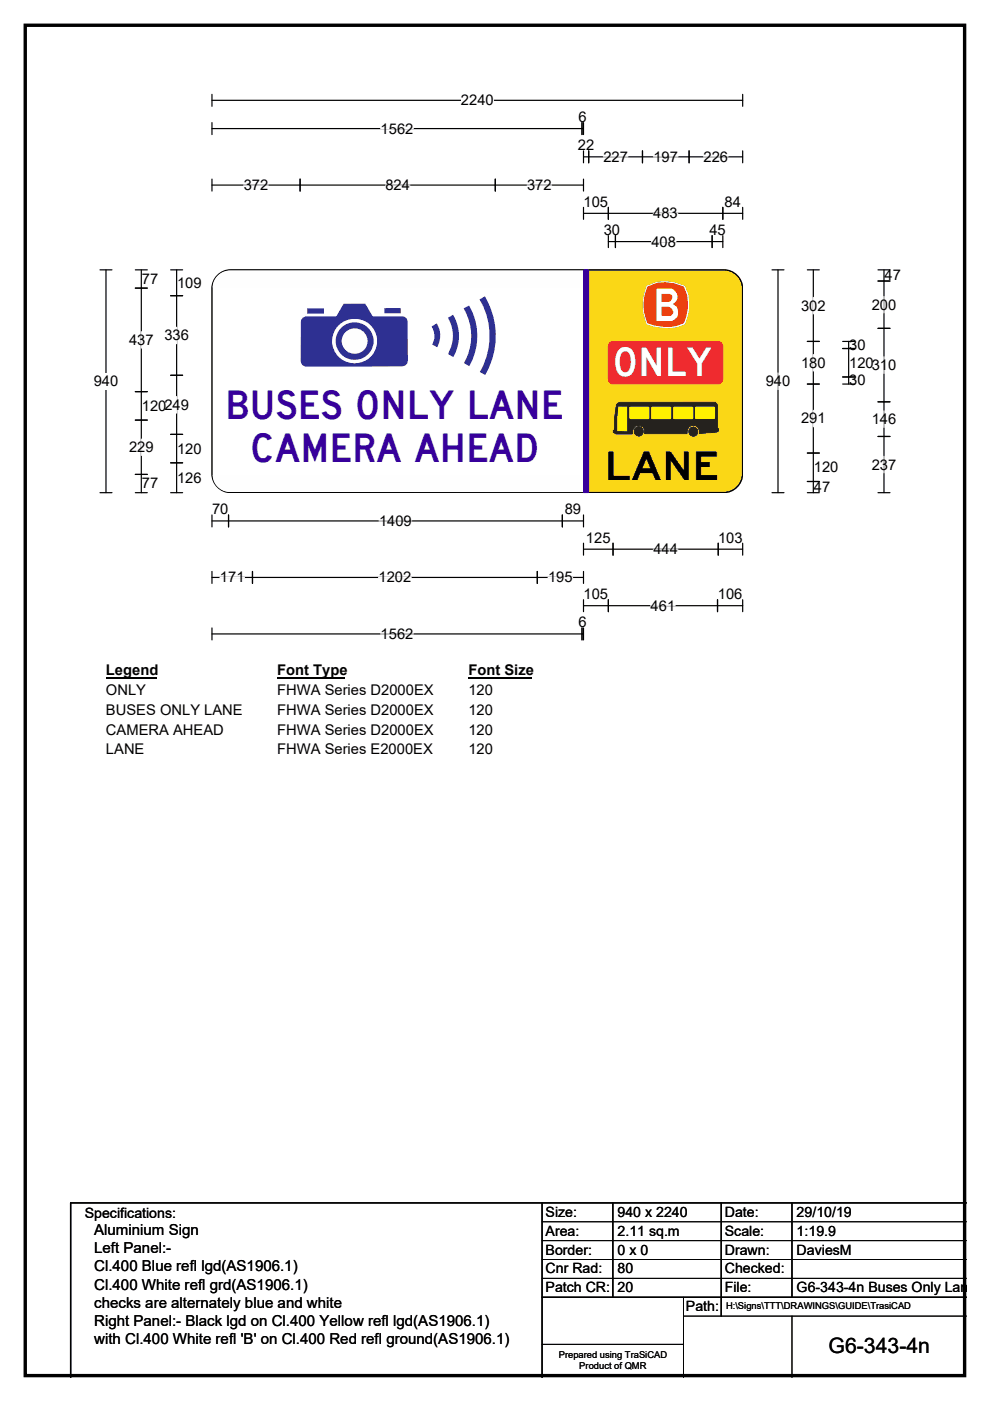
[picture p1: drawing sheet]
<svg xmlns="http://www.w3.org/2000/svg" width="210mm" height="297mm" viewBox="0 0 210 297" stroke-linecap="round" stroke-linejoin="round" font-family="sans-serif">
<path d="M5.4 5.4h199.2v286.3h-199.2z" fill="none" stroke="#000" stroke-width=".72"/>
<path d="M45 21.3h112.5M45 20v2.5M157.5 20v2.5" fill="none" stroke="#000" stroke-width=".25"/>
<path d="M97.8 19.5h6.9v3.5h-6.9z" fill="#fff"/>
<g fill="none" stroke="#000" stroke-width=".25">
<path d="M45 27.3h78.8M45 26v2.5M45 38v2.5M45 39.2h78.8M63.6 38v2.5M105.1 38v2.5M123.4 26v2.5M123.8 26v2.5M123.8 32v2.5M123.8 38v2.5M123.8 33.3h33.7M124.9 32v2.5"/>
<path d="M136.3 32v2.5M146.2 32v2.5M157.5 32v2.5M21.2 57.2h2.5M22.5 57.2v47.3M123.8 44v2.5M123.8 45.2h33.7M129 44v2.5M129 50v2.5M129 51.2h24.3M130.5 50v2.5M151 50v2.5"/>
<path d="M153.3 44v2.5M153.3 50v2.5M157.5 44v2.5M21.2 104.5h2.5M45 109.2v2.5M45 110.4h78.8M48.5 109.2v2.5M119.3 109.2v2.5M123.8 109.2v2.5M123.8 115.2v2.5M123.8 116.4h33.7M130 115.2v2.5"/>
<path d="M152.3 115.2v2.5M157.5 115.2v2.5M45 121.2v2.5M45 133.1v2.6M45 122.4h78.8M45 134.4h78.8M53.6 121.2v2.5M114 121.2v2.5M123.4 133.1v2.6M123.8 121.2v2.5M123.8 127.1v2.6M123.8 133.1v2.6"/>
<path d="M123.8 128.4h33.7M129 127.1v2.6M152.2 127.1v2.6M157.5 127.1v2.6"/>
</g>
<g fill="none" stroke="#fff" stroke-width=".25">
<path d="M51.7 39.2h5.2M80.7 27.3h7M81.7 39.2h5.3M111.8 39.2h5.2M128 33.3h5.2M138.6 33.3h5.2M149.2 33.3h5.2M138.2 51.2h5.2M138.6 45.2h5.2M80.4 110.4h6.9M138.6 116.4h5.2M46.7 122.4h5.2"/>
<path d="M80.3 122.4h6.9M80.7 134.4h7M116.2 122.4h5.3M138 128.4h5.2"/>
</g>
<path d="M19.9 79.1h5.2v3.5h-5.2z" fill="#fff"/>
<g fill="none" stroke="#000" stroke-width=".25">
<path d="M28.7 57.2h2.5M30 57.2v47.3M36.2 57.2h2.5M37.5 57.2v47.3M163.7 57.2h2.6M165 57.2v47.3M171.2 57.2h2.6M172.5 57.2v47.3M186.2 57.2h2.6M186.2 59.6h2.6M187.5 57.2v47.3M28.7 61.1h2.5"/>
<path d="M36.2 62.7h2.5M36.2 79.6h2.5M171.2 72.4h2.6M178.7 72.4h2.6M178.7 73.9h2.6M178.7 79.9h2.6M180 72.4v9M186.2 69.6h2.6M28.7 83h2.5M28.7 89.1h2.5M36.2 92.1h2.5M36.2 98.1h2.5"/>
<path d="M171.2 81.4h2.6M171.2 96.1h2.6M178.7 81.4h2.6M186.2 85.2h2.6M186.2 92.5h2.6M28.7 100.6h2.5M28.7 104.5h2.5M36.2 104.5h2.5M163.7 104.5h2.6M171.2 104.5h2.6M171.2 102.1h2.6M186.2 104.5h2.6"/>
</g>
<path d="M30 70.3v3.5M37.5 69.4v3.5M165 79.1v3.5M172.5 63.1v3.4M172.5 75.2v3.5M187.5 62.9v3.4M187.5 75.6v3.6M30 93.1v3.5M37.5 84.1v3.5M172.5 87v3.5M187.5 87.1v3.5M187.5 96.8v3.4" fill="none" stroke="#fff" stroke-width=".25"/>
<path d="M22.5 140.4h10.7v3.5h-10.7z" fill="#fff"/>
<path d="M22.5 143.7h10.7" fill="none" stroke="#000" stroke-width=".32"/>
<path d="M58.8 140.4h14.4v3.5h-14.4z" fill="#fff"/>
<path d="M58.8 143.7h14.4" fill="none" stroke="#000" stroke-width=".32"/>
<path d="M99.4 140.4h13.4v3.5h-13.4z" fill="#fff"/>
<path d="M99.4 143.7h13.4" fill="none" stroke="#000" stroke-width=".32"/>
<g fill="#fff">
<path d="M22.5 144.6h8.4v3.5h-8.4z"/>
<path d="M58.8 144.6h33.1v3.5h-33.1z"/>
<path d="M99.4 144.6h5.2v3.5h-5.2z"/>
<path d="M22.5 148.8h28.8v3.5h-28.8z"/>
<path d="M58.8 148.8h33.1v3.5h-33.1z"/>
<path d="M99.4 148.8h5.2v3.5h-5.2z"/>
<path d="M22.5 153h24.8v3.5h-24.8z"/>
<path d="M58.8 153h33.1v3.5h-33.1z"/>
<path d="M99.4 153h5.2v3.5h-5.2z"/>
<path d="M22.5 157.2h8.1v3.5h-8.1z"/>
<path d="M58.8 157.2h32.9v3.5h-32.9z"/>
<path d="M99.4 157.2h5.2v3.5h-5.2z"/>
</g>
<path d="M46.1 58.4a4 4 0 0 1 2.9-1.2h74.8v47.2h-74.8a4 4 0 0 1-4-4v-39.2a4 4 0 0 1 1.1-2.8z" fill-rule="evenodd" fill="#fff" stroke="#fff" stroke-width=".21"/>
<path d="M123.8 57.2h-74.8a4 4 0 0 0-4 4v39.2a4 4 0 0 0 4 4h74.8" fill="none" stroke="#000" stroke-width=".3"/>
<path d="M123.7 57.2h29.8a4 4 0 0 1 4 4v39.2a4 4 0 0 1-4 4h-29.8z" fill-rule="evenodd" fill="#fad716" stroke="#fad716" stroke-width=".21"/>
<path d="M123.7 57.2h29.8a4 4 0 0 1 4 4v39.2a4 4 0 0 1-4 4h-29.8" fill="none" stroke="#000" stroke-width=".3"/>
<path d="M64.2 67.4l.8-.3h6.4l1.5-2.7h4.6l1.5 2.7h6.3l.6 .1 .4 .4 .2 .5v8.4a1.19 1.19 0 0 1-1.2 1.2h-20.3a1.2 1.2 0 0 1-1.2-1.2v-8.3z" fill-rule="evenodd" fill="#2e3092"/>
<circle cx="75.2" cy="72.3" r="4.8" fill="#fefefe"/>
<circle cx="75.2" cy="72.3" r="4" fill="#2e3092"/>
<circle cx="75.2" cy="72.3" r="2.73" fill="#fefefe"/>
<g fill="#2e3092">
<path d="M81.5 65.3h3.5v1.1h-3.5z"/>
<path d="M91.5 69.2l1.1-.6a5 5 0 0 1 .1 5l-1-.5a3.7 3.7 0 0 0-.2-3.9z" fill-rule="evenodd"/>
<path d="M95 67.4l1.1-.7a8.7 8.7 0 0 1 0 9l-1.1-.6a7.5 7.5 0 0 0 0-7.7z" fill-rule="evenodd"/>
<path d="M98.3 65.4l1.2-.6a12.8 12.8 0 0 1 0 12.8l-1.1-.6a11.4 11.4 0 0 0-.1-11.6z" fill-rule="evenodd"/>
<path d="M101.7 63.5l1.1-.7a16.4 16.4 0 0 1 .1 16.7l-1.1-.6a15.1 15.1 0 0 0-.1-15.4z" fill-rule="evenodd"/>
<path d="M65.2 65.4h3.5v1.1h-3.5z" fill-rule="evenodd"/>
</g>
<g fill="#fefefe">
<path d="M45.1 100.7h78.8v3.6h-78.8z"/>
<path d="M45.1 57.4h78.8v3.6h-78.8z"/>
</g>
<path d="M130.9 85.6l.6-.3h20.3l.3 .5v5.1h.3v.5l-.4 .2-3.7 .3a1.36 1.36 0 0 0-1.3-1.7 1.36 1.36 0 0 0-1.3 1.7h-9a1.36 1.36 0 0 0-1.3-1.7 1.36 1.36 0 0 0-1.2 1.8h-3.6l-.2-.3h-.3v-.5l.2-.1 .1-2.7 .3-2.5z" fill-rule="evenodd" fill="#25221e" stroke="#25221e" stroke-width=".21"/>
<g fill="#fff100">
<path d="M133.5 86.3l.3-.1h3.8l.2 .2-.1 2.4-.3 .1-3.7-.1-.2-.2z" fill-rule="evenodd"/>
<path d="M138.2 86.3l.3-.1h3.7l.2 .2-.1 2.4-.3 .1-3.7-.1-.2-.2z" fill-rule="evenodd"/>
<path d="M142.8 86.3l.3-.1h3.8l.2 .2-.1 2.4-.3 .1-3.7-.1-.2-.2z" fill-rule="evenodd"/>
<path d="M147.4 86.3l4.1-.1 .2 .2-.1 2.3-.3 .1h-3.7l-.2-.2z" fill-rule="evenodd"/>
<path d="M131.1 86.2h1.9v5.2h-2.1v-2.6z" fill-rule="evenodd"/>
</g>
<g fill="#25221e" stroke="#25221e" stroke-width=".21">
<circle cx="135.5" cy="91.5" r=".98"/>
<circle cx="147.1" cy="91.5" r=".98"/>
</g>
<path d="M137.2 60.6a9 9 0 0 1 8.1 0 9.7 9.7 0 0 1 0 8.1 9.8 9.8 0 0 1-8.1 0 10.1 10.1 0 0 1 0-8.1z" fill-rule="evenodd" fill="#fefefe"/>
<path d="M137.4 60.9a8.3 8.3 0 0 1 7.6 0 9.2 9.2 0 0 1 0 7.5 9 9 0 0 1-7.6 0 9.4 9.4 0 0 1 0-7.5z" fill-rule="evenodd" fill="#eb3d00" stroke="#eb3d00" stroke-width=".21"/>
<path d="M139.2 61.2v6.9h2.8a1.88 1.88 0 0 0 1.8-1.5 1.88 1.88 0 0 0-1.1-2.1 1.72 1.72 0 0 0 1-1.9 1.72 1.72 0 0 0-1.7-1.4zM140.3 62.3h1.6a.87 .87 0 0 1 .7 1 .87 .87 0 0 1-.9 .7h-1.4zM140.3 65h1.4a1.06 1.06 0 0 1 1 .8 1.06 1.06 0 0 1-.4 1.2h-2z" fill-rule="evenodd" fill="#fff"/>
<path d="M129.3 72.7l.7-.3h22.3a1.01 1.01 0 0 1 1 1v7a1.03 1.03 0 0 1-1 1h-22.3a1.01 1.01 0 0 1-1-1v-7z" fill-rule="evenodd" fill="#ef2b2f" stroke="#ef2b2f" stroke-width=".21"/>
<path d="M123.8 57.2h1v47.2h-1z" fill="#37009b"/>
<path d="M123.8 57.2h1v47.2h-1z" fill="none" stroke="#37009b" stroke-width=".21"/>
<path d="M115 255v37M130 255v20M153 255v24M168 255v20M205 255h-190v37M115 275h90" fill="none" stroke="#000" stroke-width=".3"/>
<path d="M115 259h90M115 263h90M115 267h90M115 271h90M145 279h60M145 275v17M168 279v13M115 285h30" fill="none" stroke="#000" stroke-width=".21"/>
<text font-size="8.4" fill="#fff" x="129.9" y="79.8">ONLY</text>
<g font-size="8.4" fill="#37009b">
<text x="47.8" y="88.9">BUSES ONLY LANE</text>
<text x="53" y="98">CAMERA AHEAD</text>
</g>
<text font-size="8.4" x="128.3" y="101.9">LANE</text>
<text font-size="4.5" x="175.7" y="286.9">G6-343-4n</text>
<g font-size="3.2">
<text x="20" y="261.9">Aluminium Sign</text>
<text x="20" y="265.7">Left Panel:-</text>
<text x="20" y="269.6">Cl.400 Blue refl lgd(AS1906.1)</text>
<text x="20" y="273.4">Cl.400 White refl grd(AS1906.1)</text>
<text x="20" y="277.2">checks are alternately blue and white</text>
<text x="20" y="281.1">Right Panel:- Black lgd on Cl.400 Yellow refl lgd(AS1906.1)</text>
<text x="20" y="284.9">with Cl.400 White refl 'B' on Cl.400 Red refl ground(AS1906.1)</text>
</g>
<g font-size="3.1">
<text x="97.8" y="22.3">2240</text>
<text x="80.7" y="28.3">1562</text>
<text x="122.7" y="25.9">6</text>
<text x="122.6" y="31.9">22</text>
<text x="128" y="34.3">227</text>
<text x="138.6" y="34.3">197</text>
<text x="149.2" y="34.3">226</text>
<text x="51.7" y="40.3">372</text>
<text x="81.7" y="40.3">824</text>
<text x="111.8" y="40.3">372</text>
<text x="123.8" y="43.8">105</text>
<text x="138.6" y="46.3">483</text>
<text x="153.7" y="43.8">84</text>
<text x="128.1" y="49.8">30</text>
<text x="138.2" y="52.3">408</text>
<text x="150.5" y="49.8">45</text>
<text x="187.6" y="59.4">47</text>
<text x="30.1" y="60.2">77</text>
<text x="37.6" y="61">109</text>
<text x="169.9" y="65.8">302</text>
<text x="184.9" y="65.7">200</text>
<text x="27.4" y="73.1">437</text>
<text x="34.9" y="72.2">336</text>
<text x="169.9" y="78">180</text>
<text x="180.1" y="78">120310</text>
<text x="180.1" y="74.2">30</text>
<text x="19.9" y="81.9">940</text>
<text x="162.4" y="81.9">940</text>
<text x="180.1" y="81.7">30</text>
<text x="30.1" y="87.1">120249</text>
<text x="169.9" y="89.8">291</text>
<text x="184.9" y="89.9">146</text>
<text x="27.4" y="95.9">229</text>
<text x="37.6" y="96.2">120</text>
<text x="172.6" y="100.1">120</text>
<text x="184.9" y="99.5">237</text>
<text x="30.1" y="103.6">77</text>
<text x="37.6" y="102.3">126</text>
<text x="172.6" y="104.3">47</text>
<text x="45" y="109.1">70</text>
<text x="80.4" y="111.5">1409</text>
<text x="119.8" y="109.1">89</text>
<text x="124.3" y="115">125</text>
<text x="138.6" y="117.5">444</text>
<text x="152.3" y="115">103</text>
<text x="46.7" y="123.5">171</text>
<text x="80.3" y="123.5">1202</text>
<text x="116.2" y="123.5">195</text>
<text x="123.8" y="127">105</text>
<text x="138" y="129.5">461</text>
<text x="152.3" y="127">106</text>
<text x="80.7" y="135.5">1562</text>
<text x="122.7" y="133">6</text>
<text x="22.5" y="143.2">Legend</text>
<text x="58.8" y="143.2">Font Type</text>
<text x="99.4" y="143.2">Font Size</text>
<text x="22.5" y="147.4">ONLY</text>
<text x="58.8" y="147.4">FHWA Series D2000EX</text>
<text x="99.4" y="147.4">120</text>
<text x="22.5" y="151.6">BUSES ONLY LANE</text>
<text x="22.5" y="155.8">CAMERA AHEAD</text>
<text x="58.8" y="151.6">FHWA Series D2000EX</text>
<text x="58.8" y="155.8">FHWA Series D2000EX</text>
<text x="99.4" y="151.6">120</text>
<text x="99.4" y="155.8">120</text>
<text x="22.5" y="160">LANE</text>
<text x="58.8" y="160">FHWA Series E2000EX</text>
<text x="99.4" y="160">120</text>
</g>
<g font-size="3">
<text x="115.7" y="258">Size:</text>
<text x="131" y="258">940 x 2240</text>
<text x="153.7" y="258">Date:</text>
<text x="169" y="258">29/10/19</text>
<text x="18" y="258.2">Specifications:</text>
<text x="115.7" y="262">Area:</text>
<text x="131" y="262">2.11 sq.m</text>
<text x="153.7" y="262">Scale:</text>
<text x="169" y="262">1:19.9</text>
<text x="115.7" y="266">Border:</text>
<text x="115.7" y="270">Cnr Rad:</text>
<text x="131" y="266">0 x 0</text>
<text x="131" y="270">80</text>
<text x="153.7" y="266">Drawn:</text>
<text x="153.7" y="270">Checked:</text>
<text x="169" y="266">DaviesM</text>
<text x="115.7" y="274">Patch CR:</text>
<text x="131" y="274">20</text>
<text x="153.7" y="274">File:</text>
<text x="169" y="274">G6-343-4n Buses Only Lan</text>
<text x="145.5" y="278">Path:</text>
</g>
<g font-size="2">
<text x="154" y="277.6">H:\Signs\TTT\DRAWINGS\GUIDE\TrasiCAD</text>
<text x="118.5" y="287.8">Prepared using TraSiCAD</text>
<text x="122.9" y="290.2">Product of QMR</text>
</g>
</svg>
